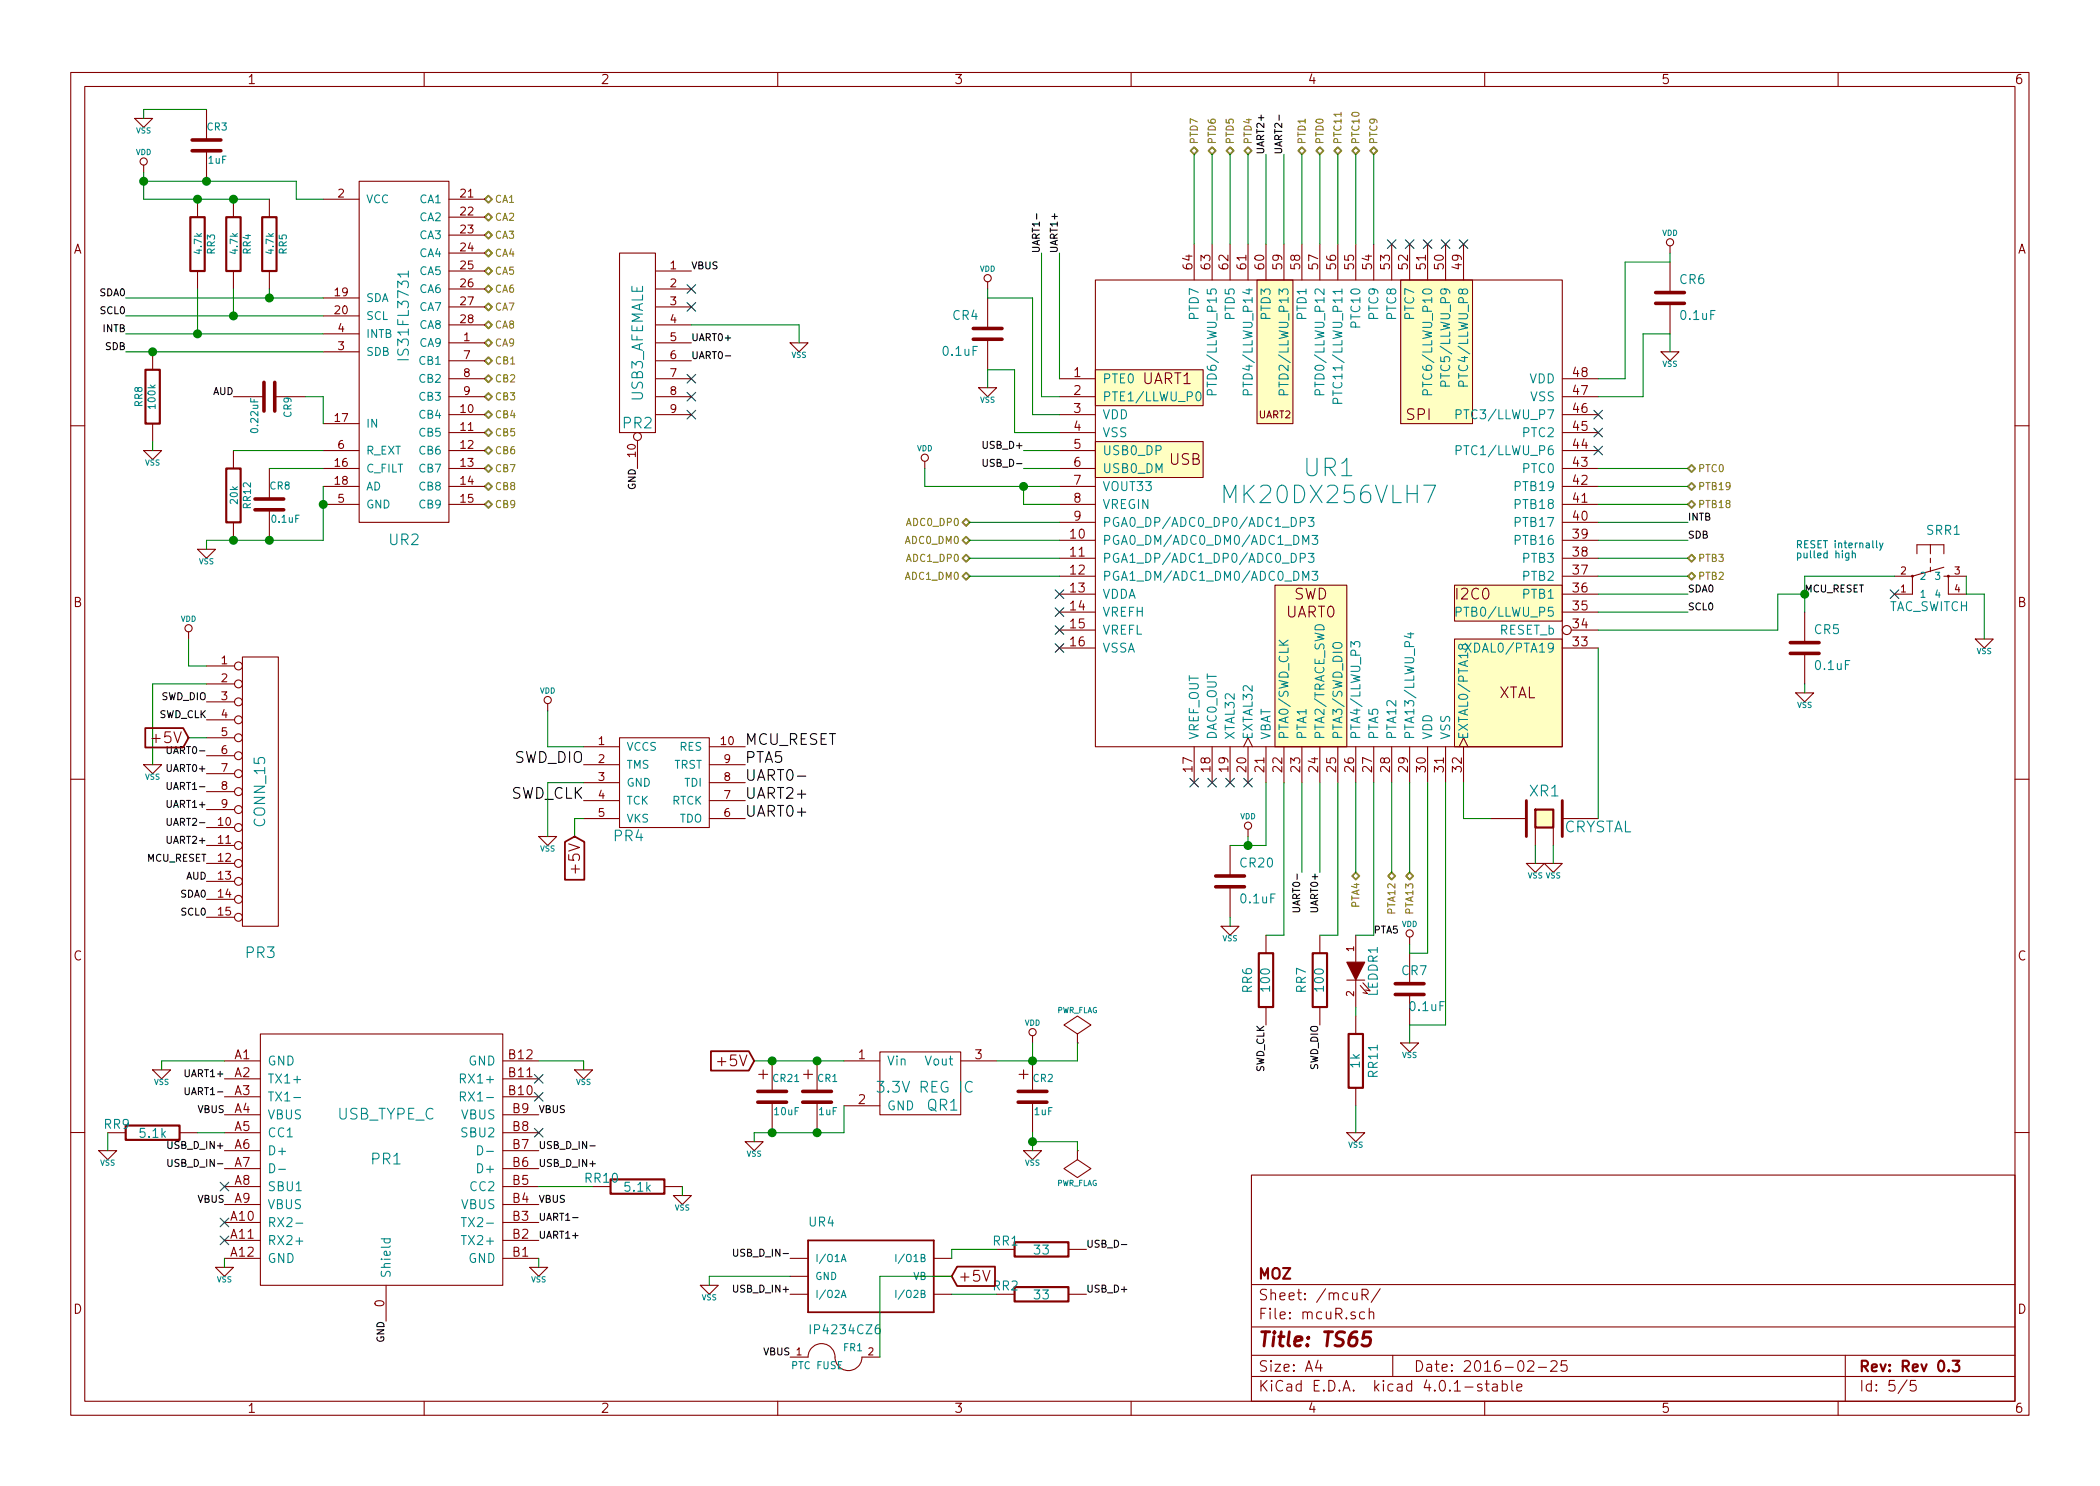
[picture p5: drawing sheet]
EESchema Schematic File Version 2
LIBS:TS65
LIBS:TS65-cache
EELAYER 25 0
EELAYER END
$Descr A4 11693 8268
encoding utf-8
Sheet 5 5
Title "TS65"
Date "2016-02-25"
Rev "Rev 0.3"
Comp "MOZ"
Comment1 ""
Comment2 ""
Comment3 ""
Comment4 ""
$EndDescr
$Comp
L C CR7
U 1 1
P 7850 5500
F 0 "CR7" H 7750 5600 50  0000 L CNN
F 1 "0.1uF" H 7650 5400 50  0000 L CNN
F 2 "prettylib:SMD_0805" V 7700 5500 50  0001 C CNN
F 3 "" H 7850 5500 60  0001 C CNN
F 4 "CAP CER 0.1UF 16V 10% X7R 0805" H 7850 5500 60  0001 C CNN "Description"
F 5 "CL21B104KOANNNC" H 7850 5500 60  0001 C CNN "Product"
F 6 "http://www.digikey.com/product-detail/en/CL21B104KOANNNC/1276-2448-1-ND/3890534" H 7850 5500 60  0001 C CNN "URL"
F 7 "Samsung" H 7850 5500 60  0001 C CNN "Vendor"
	1    7850 5500
	-1   0    0    -1  
$EndComp
$Comp
L R RR11
U 1 1
P 7550 5900
F 0 "RR11" V 7650 5900 50  0000 C CNN
F 1 "1k" V 7550 5900 50  0000 C CNN
F 2 "prettylib:SMD_0805" V 7450 5900 60  0001 C CNN
F 3 "" H 7550 5900 60  0001 C CNN
F 4 "RES SMD 1K OHM 1% 1/8W 0805" V 7550 5900 60  0001 C CNN "Description"
F 5 "RC2012F102CS" V 7550 5900 60  0001 C CNN "Product"
F 6 "http://www.digikey.com/product-detail/en/RC2012F102CS/1276-5272-1-ND/3968244" V 7550 5900 60  0001 C CNN "URL"
F 7 "Samsung" V 7550 5900 60  0001 C CNN "Vendor"
	1    7550 5900
	1    0    0    -1  
$EndComp
$Comp
L LED LEDDR1
U 1 1
P 7550 5400
F 0 "LEDDR1" H 7550 5300 50  0000 C CNN
F 1 "LED" V 7650 5550 50  0001 C CNN
F 2 "prettylib:LED_0805" H 7550 5500 60  0001 C CNN
F 3 "" H 7550 5400 60  0001 C CNN
F 4 "2V ~20mA 1206 SMD LED" H 5050 3850 60  0001 C CNN "Description"
	1    7550 5400
	0    -1   1    0   
$EndComp
$Comp
L C CR5
U 1 1
P 10050 3600
F 0 "CR5" H 10100 3700 50  0000 L CNN
F 1 "0.1uF" H 10100 3500 50  0000 L CNN
F 2 "prettylib:SMD_0805" V 9950 3600 60  0001 C CNN
F 3 "" H 10050 3600 60  0001 C CNN
F 4 "CAP CER 0.1UF 16V 10% X7R 0805" H 10050 3600 60  0001 C CNN "Description"
F 5 "CL21B104KOANNNC" H 10050 3600 60  0001 C CNN "Product"
F 6 "http://www.digikey.com/product-detail/en/CL21B104KOANNNC/1276-2448-1-ND/3890534" H 10050 3600 60  0001 C CNN "URL"
F 7 "Samsung" H 10050 3600 60  0001 C CNN "Vendor"
	1    10050 3600
	1    0    0    -1  
$EndComp
$Comp
L C CR4
U 1 1
P 5500 1850
F 0 "CR4" H 5550 1950 50  0000 L CNN
F 1 "0.1uF" H 5550 1750 50  0000 L CNN
F 2 "prettylib:SMD_0805" V 5350 1850 50  0001 C CNN
F 3 "" H 5500 1850 60  0001 C CNN
F 4 "CAP CER 0.1UF 16V 10% X7R 0805" H 5500 1850 60  0001 C CNN "Description"
F 5 "CL21B104KOANNNC" H 5500 1850 60  0001 C CNN "Product"
F 6 "http://www.digikey.com/product-detail/en/CL21B104KOANNNC/1276-2448-1-ND/3890534" H 5500 1850 60  0001 C CNN "URL"
F 7 "Samsung" H 5500 1850 60  0001 C CNN "Vendor"
	1    5500 1850
	-1   0    0    -1  
$EndComp
Text HLabel 7550 4850 3    40   3State ~ 0
PTA4
NoConn ~ 10550 3300
Text HLabel 9400 2600 2    40   3State ~ 0
PTC0
Text HLabel 5400 2900 0    40   3State ~ 0
ADC0_DP0
Text HLabel 5400 3000 0    40   3State ~ 0
ADC0_DM0
$Comp
L R RR2
U 1 1
P 5800 7200
F 0 "RR2" V 5850 7400 50  0000 C CNN
F 1 "33" V 5800 7200 50  0000 C CNN
F 2 "prettylib:SMD_0805" V 5700 7200 50  0001 C CNN
F 3 "" H 5800 7200 60  0001 C CNN
F 4 "RES SMD 33 OHM 1% 1/8W 0805" V 5800 7200 60  0001 C CNN "Description"
F 5 "RC2012F330CS" V 5800 7200 60  0001 C CNN "Product"
F 6 "http://www.digikey.com/product-detail/en/RC2012F330CS/1276-5201-1-ND/3968173" V 5800 7200 60  0001 C CNN "URL"
F 7 "Samsung" V 5800 7200 60  0001 C CNN "Vendor"
	1    5800 7200
	0    -1   -1   0   
$EndComp
$Comp
L R RR1
U 1 1
P 5800 6950
F 0 "RR1" V 5850 7150 50  0000 C CNN
F 1 "33" V 5800 6950 50  0000 C CNN
F 2 "prettylib:SMD_0805" V 5900 6950 50  0001 C CNN
F 3 "" H 5800 6950 60  0001 C CNN
F 4 "RES SMD 33 OHM 1% 1/8W 0805" V 5800 6950 60  0001 C CNN "Description"
F 5 "RC2012F330CS" V 5800 6950 60  0001 C CNN "Product"
F 6 "http://www.digikey.com/product-detail/en/RC2012F330CS/1276-5201-1-ND/3968173" V 5800 6950 60  0001 C CNN "URL"
F 7 "Samsung" V 5800 6950 60  0001 C CNN "Vendor"
	1    5800 6950
	0    -1   -1   0   
$EndComp
Text Label 6050 6950 0    39   ~ 0
USB_D-
Text Label 5700 2500 2    39   ~ 0
USB_D+
Text Label 5700 2600 2    39   ~ 0
USB_D-
Text Label 7050 5700 3    39   ~ 0
SWD_CLK
Text Label 7350 5700 3    39   ~ 0
SWD_DIO
$Comp
L MK20DX256VLH7 UR1
U 1 1
P 7400 2850
F 0 "UR1" H 7400 3100 97  0000 C CNN
F 1 "MK20DX256VLH7" H 7400 2950 97  0000 C CNN
F 2 "prettylib:LQFP64" H 7400 2850 60  0001 C CNN
F 3 "~" H 7400 2850 60  0000 C CNN
F 4 "IC MCU ARM 256KB FLASH 64LQFP" H 7400 2850 60  0001 C CNN "Description"
F 5 "MK20DX256VLH7" H 7400 2850 60  0001 C CNN "Product"
F 6 "http://www.digikey.com/product-detail/en/MK20DX256VLH7/MK20DX256VLH7-ND/3742957" H 7400 2850 60  0001 C CNN "URL"
F 7 "Freescale Semiconductor" H 7400 2850 60  0001 C CNN "Vendor"
	1    7400 2850
	1    0    0    -1  
$EndComp
NoConn ~ 6950 4350
NoConn ~ 6850 4350
NoConn ~ 6750 4350
NoConn ~ 6650 4350
$Comp
L C CR6
U 1 1
P 9300 1650
F 0 "CR6" H 9350 1750 50  0000 L CNN
F 1 "0.1uF" H 9350 1550 50  0000 L CNN
F 2 "prettylib:SMD_0805" V 9200 1650 50  0001 C CNN
F 3 "" H 9300 1650 60  0001 C CNN
F 4 "CAP CER 0.1UF 16V 10% X7R 0805" H 9300 1650 60  0001 C CNN "Description"
F 5 "CL21B104KOANNNC" H 9300 1650 60  0001 C CNN "Product"
F 6 "http://www.digikey.com/product-detail/en/CL21B104KOANNNC/1276-2448-1-ND/3890534" H 9300 1650 60  0001 C CNN "URL"
F 7 "Samsung" H 9300 1650 60  0001 C CNN "Vendor"
	1    9300 1650
	1    0    0    -1  
$EndComp
Text HLabel 7750 4850 3    40   3State ~ 0
PTA12
Text HLabel 7850 4850 3    40   3State ~ 0
PTA13
Text HLabel 5400 3100 0    40   3State ~ 0
ADC1_DP0
Text HLabel 5400 3200 0    40   3State ~ 0
ADC1_DM0
Text HLabel 9400 2700 2    40   3State ~ 0
PTB19
Text HLabel 9400 2800 2    40   3State ~ 0
PTB18
Text HLabel 7450 850  1    40   3State ~ 0
PTC11
Text HLabel 7650 850  1    40   3State ~ 0
PTC9
Text HLabel 7550 850  1    40   3State ~ 0
PTC10
Text Notes 10000 3100 0    40   ~ 0
RESET internally\npulled high
NoConn ~ 3850 2300
NoConn ~ 3850 2200
NoConn ~ 3850 1700
NoConn ~ 3850 1600
Text Label 3000 6800 0    39   ~ 0
UART1-
Text Label 3000 6900 0    39   ~ 0
UART1+
Text Label 3850 1900 0    39   ~ 0
UART0+
Text Label 3850 2000 0    39   ~ 0
UART0-
$Comp
L USB3 PR2
U 1 1
P 3550 1900
F 0 "PR2" H 3550 1450 59  0000 C CNN
F 1 "USB3_AFEMALE" V 3550 1900 59  0000 C CNN
F 2 "prettylib:USB3_AFEMALE_MOD" H 3550 1900 60  0001 C CNN
F 3 "" H 3550 1900 60  0000 C CNN
F 4 "USB 3.0 TYPE A RECETPACLE SMT" H 3550 3650 60  0001 C CNN "Description"
F 5 "USB1070" H 3470 3170 10  0001 L BNN "Product"
F 6 "http://www.newark.com/global-connector-technology/usb1070-30-b/usb-3-0-type-a-receptacle-smt/dp/65T5392" H 3550 3650 60  0001 C CNN "URL"
F 7 "Global Connector Technology" H 3550 3650 60  0001 C CNN "Vendor"
	1    3550 1900
	-1   0    0    -1  
$EndComp
$Comp
L CRYSTAL XR1
U 1 1
P 8600 4550
F 0 "XR1" H 8600 4700 60  0000 C CNN
F 1 "CRYSTAL" H 8900 4500 60  0000 C CNN
F 2 "prettylib:NX3225SA" H 8600 4550 60  0001 C CNN
F 3 "~" H 8600 4550 60  0000 C CNN
F 4 "Crystal 16.0000MHz 15ppm 8pF 50 Ohm" H 8600 4550 60  0001 C CNN "Description"
F 5 "NX3225SA-16.000MHZ-STD-CSR-1 " H 8600 4550 60  0001 C CNN "Product"
F 6 "http://www.digikey.com/product-detail/en/NX3225SA-16.000MHZ-STD-CSR-1/644-1049-1-ND/1128921" H 8600 4550 60  0001 C CNN "URL"
F 7 "NDK" H 8600 4550 60  0001 C CNN "Vendor"
	1    8600 4550
	1    0    0    -1  
$EndComp
Text Label 7250 4850 3    39   ~ 0
UART0-
Text Label 7350 4850 3    39   ~ 0
UART0+
Text Label 1150 4200 2    39   ~ 0
UART0-
Text Label 1150 4300 2    39   ~ 0
UART0+
Text Label 1150 4400 2    39   ~ 0
UART1-
Text Label 1150 4500 2    39   ~ 0
UART1+
Text Label 5900 1400 1    39   ~ 0
UART1+
Text Label 5800 1400 1    39   ~ 0
UART1-
Text Label 7150 850  1    39   ~ 0
UART2-
Text Label 7050 850  1    39   ~ 0
UART2+
Text HLabel 7350 850  1    40   3State ~ 0
PTD0
Text HLabel 7250 850  1    40   3State ~ 0
PTD1
Text HLabel 6950 850  1    40   3State ~ 0
PTD4
Text HLabel 6850 850  1    40   3State ~ 0
PTD5
Text HLabel 6750 850  1    40   3State ~ 0
PTD6
Text HLabel 6650 850  1    40   3State ~ 0
PTD7
Text Label 1150 4600 2    39   ~ 0
UART2-
Text Label 1150 4700 2    39   ~ 0
UART2+
Text HLabel 2700 1100 2    40   3State ~ 0
CA1
Text HLabel 2700 1200 2    40   3State ~ 0
CA2
Text HLabel 2700 1300 2    40   3State ~ 0
CA3
Text HLabel 2700 1400 2    40   3State ~ 0
CA4
Text HLabel 2700 1500 2    40   3State ~ 0
CA5
Text HLabel 2700 1600 2    40   3State ~ 0
CA6
Text HLabel 2700 1700 2    40   3State ~ 0
CA7
Text HLabel 2700 1800 2    40   3State ~ 0
CA8
Text HLabel 2700 1900 2    40   3State ~ 0
CA9
Text HLabel 2700 2000 2    40   3State ~ 0
CB1
Text HLabel 2700 2100 2    40   3State ~ 0
CB2
Text HLabel 2700 2200 2    40   3State ~ 0
CB3
Text HLabel 2700 2300 2    40   3State ~ 0
CB4
Text HLabel 2700 2400 2    40   3State ~ 0
CB5
Text HLabel 2700 2500 2    40   3State ~ 0
CB6
Text HLabel 2700 2600 2    40   3State ~ 0
CB7
Text HLabel 2700 2700 2    40   3State ~ 0
CB8
Text HLabel 2700 2800 2    40   3State ~ 0
CB9
$Comp
L C CR9
U 1 1
P 1500 2200
F 0 "CR9" H 1500 2300 40  0000 L CNN
F 1 "0.22uF" H 1506 2115 40  0000 L CNN
F 2 "prettylib:SMD_0805" H 1538 2050 30  0001 C CNN
F 3 "~" H 1500 2200 60  0000 C CNN
F 4 "CAP CER 0.22UF 16V 10 % X7R 0805" H 1500 2200 60  0001 C CNN "Description"
F 5 "CL21B224KOCNNNC" H 1500 2200 60  0001 C CNN "Product"
F 6 "http://www.digikey.com/product-detail/en/CL21B224KOCNNNC/1276-1284-1-ND/3889370" H 1500 2200 60  0001 C CNN "URL"
F 7 "Samsung" H 1500 2200 60  0001 C CNN "Vendor"
	1    1500 2200
	0    1    1    0   
$EndComp
$Comp
L C CR3
U 1 1
P 1150 800
F 0 "CR3" H 1150 900 40  0000 L CNN
F 1 "1uF" H 1156 715 40  0000 L CNN
F 2 "prettylib:SMD_0805" H 1188 650 30  0001 C CNN
F 3 "~" H 1150 800 60  0000 C CNN
F 4 "CAP CER 1UF 10V 10% X7R 0805" H 1150 800 60  0001 C CNN "Description"
F 5 "CL21B105KPFNNNE" H 1150 800 60  0001 C CNN "Product"
F 6 "http://www.digikey.com/product-detail/en/CL21B105KPFNNNE/1276-1275-1-ND/3889361" H 1150 800 60  0001 C CNN "URL"
F 7 "Samsung" H 1150 800 60  0001 C CNN "Vendor"
	1    1150 800 
	1    0    0    -1  
$EndComp
$Comp
L R RR5
U 1 1
P 1500 1350
F 0 "RR5" V 1580 1350 40  0000 C CNN
F 1 "4.7k" V 1507 1351 40  0000 C CNN
F 2 "prettylib:SMD_0805" V 1430 1350 30  0001 C CNN
F 3 "~" H 1500 1350 30  0000 C CNN
F 4 "RES SMD 4.7K OHM 5% 1/8W 0805" V 1500 1350 60  0001 C CNN "Description"
F 5 "RC2012F472CS" V 1500 1350 60  0001 C CNN "Product"
F 6 "http://www.digikey.com/product-detail/en/RC2012J472CS/1276-5544-1-ND/3968516" V 1500 1350 60  0001 C CNN "URL"
F 7 "Samsung" V 1500 1350 60  0001 C CNN "Vendor"
	1    1500 1350
	1    0    0    -1  
$EndComp
$Comp
L R RR4
U 1 1
P 1300 1350
F 0 "RR4" V 1380 1350 40  0000 C CNN
F 1 "4.7k" V 1307 1351 40  0000 C CNN
F 2 "prettylib:SMD_0805" V 1230 1350 30  0001 C CNN
F 3 "~" H 1300 1350 30  0000 C CNN
F 4 "RES SMD 4.7K OHM 5% 1/8W 0805" V 1300 1350 60  0001 C CNN "Description"
F 5 "RC2012F472CS" V 1300 1350 60  0001 C CNN "Product"
F 6 "http://www.digikey.com/product-detail/en/RC2012J472CS/1276-5544-1-ND/3968516" V 1300 1350 60  0001 C CNN "URL"
F 7 "Samsung" V 1300 1350 60  0001 C CNN "Vendor"
	1    1300 1350
	1    0    0    -1  
$EndComp
$Comp
L R RR3
U 1 1
P 1100 1350
F 0 "RR3" V 1180 1350 40  0000 C CNN
F 1 "4.7k" V 1107 1351 40  0000 C CNN
F 2 "prettylib:SMD_0805" V 1030 1350 30  0001 C CNN
F 3 "~" H 1100 1350 30  0000 C CNN
F 4 "RES SMD 4.7K OHM 5% 1/8W 0805" V 1100 1350 60  0001 C CNN "Description"
F 5 "RC2012J472CS" V 1100 1350 60  0001 C CNN "Product"
F 6 "http://www.digikey.com/product-detail/en/RC2012J472CS/1276-5544-1-ND/3968516" V 1100 1350 60  0001 C CNN "URL"
F 7 "Samsung" V 1100 1350 60  0001 C CNN "Vendor"
	1    1100 1350
	1    0    0    -1  
$EndComp
$Comp
L R RR8
U 1 1
P 850 2200
F 0 "RR8" V 930 2200 40  0000 C CNN
F 1 "100k" V 857 2201 40  0000 C CNN
F 2 "prettylib:SMD_0805" V 780 2200 30  0001 C CNN
F 3 "~" H 850 2200 30  0000 C CNN
F 4 "RES SMD 100K OHM 1% 1/8W 0805" V 850 2200 60  0001 C CNN "Description"
F 5 "RC2012F104CS" V 850 2200 60  0001 C CNN "Product"
F 6 "http://www.digikey.com/product-detail/en/RC2012F104CS/1276-3512-1-ND/3903615" V 850 2200 60  0001 C CNN "URL"
F 7 "Samsung" V 850 2200 60  0001 C CNN "Vendor"
	1    850  2200
	-1   0    0    1   
$EndComp
$Comp
L R RR12
U 1 1
P 1300 2750
F 0 "RR12" V 1380 2750 40  0000 C CNN
F 1 "20k" V 1307 2751 40  0000 C CNN
F 2 "prettylib:SMD_0805" V 1230 2750 30  0001 C CNN
F 3 "~" H 1300 2750 30  0000 C CNN
F 4 "RES SMD 20K OHM 1% 1/8W 0805" V 1300 2750 60  0001 C CNN "Description"
F 5 "RC2012F203CS" V 1300 2750 60  0001 C CNN "Product"
F 6 "http://www.digikey.com/product-detail/en/RC2012F203CS/1276-5352-1-ND/3968324" V 1300 2750 60  0001 C CNN "URL"
F 7 "Samsung" V 1300 2750 60  0001 C CNN "Vendor"
	1    1300 2750
	1    0    0    -1  
$EndComp
$Comp
L C CR8
U 1 1
P 1500 2800
F 0 "CR8" H 1500 2900 40  0000 L CNN
F 1 "0.1uF" H 1506 2715 40  0000 L CNN
F 2 "prettylib:SMD_0805" H 1538 2650 30  0001 C CNN
F 3 "~" H 1500 2800 60  0000 C CNN
F 4 "CAP CER 0.1UF 16V 10% X7R 0805" H 1500 2800 60  0001 C CNN "Description"
F 5 "CL21B104KOANNNC" H 1500 2800 60  0001 C CNN "Product"
F 6 "http://www.digikey.com/product-detail/en/CL21B104KOANNNC/1276-2448-1-ND/3890534" H 1500 2800 60  0001 C CNN "URL"
F 7 "Samsung" H 1500 2800 60  0001 C CNN "Vendor"
	1    1500 2800
	1    0    0    -1  
$EndComp
Text Label 9400 3400 0    39   ~ 0
SCL0
Text Label 9400 3300 0    39   ~ 0
SDA0
Text Label 700  1650 2    39   ~ 0
SDA0
Text Label 700  1750 2    39   ~ 0
SCL0
Text Label 9400 3000 0    39   ~ 0
SDB
Text Label 9400 2900 0    39   ~ 0
INTB
Text Label 700  1850 2    39   ~ 0
INTB
Text Label 700  1950 2    39   ~ 0
SDB
$Comp
L IS31FL3731C UR2
U 1 1
P 2250 1750
F 0 "UR2" H 2250 500 59  0000 C CNN
F 1 "IS31FL3731" V 2250 1750 59  0000 C CNN
F 2 "prettylib:SSOP-28" H 2250 1750 60  0001 C CNN
F 3 "~" H 2250 1750 60  0000 C CNN
F 4 "144 Dot LED Driver Audio Mod IC SSOP-28" H 2020 1020 10  0001 L BNN "Description"
F 5 "IS31FL3731" H 2250 1750 60  0001 C CNN "Product"
F 6 "http://www.digikey.com/product-detail/en/IS31FL3731-SALS2/706-1412-5-ND/5319759" H 2250 1750 60  0001 C CNN "URL"
F 7 "ISSI" H 2250 1750 60  0001 C CNN "Vendor"
	1    2250 1750
	1    0    0    -1  
$EndComp
Text Label 1150 5000 2    39   ~ 0
SDA0
Text Label 1150 5100 2    39   ~ 0
SCL0
NoConn ~ 3850 2100
$Comp
L TC1264 QR1
U 1 1
P 5150 6050
F 0 "QR1" H 5250 5950 60  0000 C CNN
F 1 "3.3V REG IC" H 5150 6050 60  0000 C CNN
F 2 "prettylib:SOT-223" H 5150 6050 60  0001 C CNN
F 3 "" H 5150 6050 60  0000 C CNN
F 4 "IC REG LDO 3.3V 1A SOT223-3" H 4900 6000 60  0001 C CNN "Description"
F 5 "MCP1826S-3302E/DB" H 4900 6000 60  0001 C CNN "Product"
F 6 "http://www.digikey.com/product-detail/en/MCP1826S-3302E%2FDB/MCP1826S-3302E%2FDB-ND/1635997" H 4900 6000 60  0001 C CNN "URL"
F 7 "Microchip Technology" H 4900 6000 60  0001 C CNN "Vendor"
	1    5150 6050
	1    0    0    -1  
$EndComp
$Comp
L CT CR2
U 1 1
P 5750 6100
F 0 "CR2" H 5750 6200 40  0000 L CNN
F 1 "1uF" H 5756 6015 40  0000 L CNN
F 2 "prettylib:SMD_0805" H 5788 5950 30  0001 C CNN
F 3 "" H 5750 6100 60  0000 C CNN
F 4 "CAP CER 1UF 10V 10% X7R 0805" H 5500 6050 60  0001 C CNN "Description"
F 5 "CL21B105KPFNNNE" H 5500 6050 60  0001 C CNN "Product"
F 6 "http://www.digikey.com/product-detail/en/CL21B105KPFNNNE/1276-1275-1-ND/3889361" H 5500 6050 60  0001 C CNN "URL"
F 7 "Samsung" H 5500 6050 60  0001 C CNN "Vendor"
	1    5750 6100
	1    0    0    -1  
$EndComp
Text Label 7650 5200 0    39   ~ 0
PTA5
Text Label 10050 3300 0    39   ~ 0
MCU_RESET
$Comp
L CONN_15 PR3
U 1 1
P 1450 4400
F 0 "PR3" H 1450 3500 59  0000 C CNN
F 1 "CONN_15" V 1450 4400 59  0000 C CNN
F 2 "prettylib:HEADER_1x15" H 1450 4750 60  0001 C CNN
F 3 "" H 1450 4750 60  0000 C CNN
F 4 "External debug headers" H 1450 4400 60  0001 C CNN "Description"
	1    1450 4400
	1    0    0    -1  
$EndComp
Text Label 1150 4000 2    39   ~ 0
SWD_CLK
Text Label 1150 3900 2    39   ~ 0
SWD_DIO
Text Label 1150 4800 2    39   ~ 0
MCU_RESET
Text Label 1300 2200 2    39   ~ 0
AUD
Text Label 1150 4900 2    39   ~ 0
AUD
$Comp
L CT CR1
U 1 1
P 4550 6100
F 0 "CR1" H 4550 6200 40  0000 L CNN
F 1 "1uF" H 4556 6015 40  0000 L CNN
F 2 "prettylib:SMD_0805" H 4588 5950 30  0001 C CNN
F 3 "" H 4550 6100 60  0000 C CNN
F 4 "CAP CER 1UF 10V 10% X7R 0805" H 4250 6000 60  0001 C CNN "Description"
F 5 "CL21B105KPFNNNE" H 4250 6000 60  0001 C CNN "Product"
F 6 "http://www.digikey.com/product-detail/en/CL21B105KPFNNNE/1276-1275-1-ND/3889361" H 4250 6000 60  0001 C CNN "URL"
F 7 "Samsung" H 4250 6000 60  0001 C CNN "Vendor"
	1    4550 6100
	1    0    0    -1  
$EndComp
$Comp
L R RR7
U 1 1
P 7350 5450
F 0 "RR7" V 7250 5450 50  0000 C CNN
F 1 "100" V 7350 5450 50  0000 C CNN
F 2 "prettylib:SMD_0805" V 7250 5450 60  0001 C CNN
F 3 "" H 7350 5450 60  0001 C CNN
F 4 "RES SMD 100 OHM 1% 1/8W 0805" V 7350 5450 60  0001 C CNN "Description"
F 5 "RC2012F101CS" V 7350 5450 60  0001 C CNN "Product"
F 6 "http://www.digikey.com/product-detail/en/RC2012F101CS/1276-5224-1-ND/3968196" V 7350 5450 60  0001 C CNN "URL"
F 7 "Samsung" V 7350 5450 60  0001 C CNN "Vendor"
	1    7350 5450
	1    0    0    -1  
$EndComp
$Comp
L R RR6
U 1 1
P 7050 5450
F 0 "RR6" V 6950 5450 50  0000 C CNN
F 1 "100" V 7050 5450 50  0000 C CNN
F 2 "prettylib:SMD_0805" V 6950 5450 60  0001 C CNN
F 3 "" H 7050 5450 60  0001 C CNN
F 4 "RES SMD 100 OHM 1% 1/8W 0805" V 7050 5450 60  0001 C CNN "Description"
F 5 "RC2012F101CS" V 7050 5450 60  0001 C CNN "Product"
F 6 "http://www.digikey.com/product-detail/en/RC2012F101CS/1276-5224-1-ND/3968196" V 7050 5450 60  0001 C CNN "URL"
F 7 "Samsung" V 7050 5450 60  0001 C CNN "Vendor"
	1    7050 5450
	1    0    0    -1  
$EndComp
NoConn ~ 5900 3300
NoConn ~ 5900 3400
NoConn ~ 5900 3500
NoConn ~ 5900 3600
$Comp
L TAC_SWITCH SRR1
U 1 1
P 10750 3200
F 0 "SRR1" H 10725 3425 50  0000 L BNN
F 1 "TAC_SWITCH" H 10525 3000 50  0000 L BNN
F 2 "prettylib:TACT_5.2x5.2" H 10750 3350 50  0001 C CNN
F 3 "" H 10750 3200 60  0000 C CNN
F 4 "Tactile Switches 50 mAmps at 12 Volts" H 10750 3200 60  0001 C CNN "Description"
F 5 "SKQGAKE010" H 10750 3200 60  0001 C CNN "Product"
F 6 "http://www.mouser.in/ProductDetail/ALPS/SKQGAKE010/?qs=6EGMNY9ZYDT%2FL8q647gzYA%3D%3D" H 10750 3200 60  0001 C CNN "URL"
F 7 "Alps" H 10750 3200 60  0001 C CNN "Vendor"
	1    10750 3200
	1    0    0    -1  
$EndComp
NoConn ~ 8900 2300
NoConn ~ 8900 2400
NoConn ~ 8900 2500
NoConn ~ 8150 1350
NoConn ~ 7850 1350
NoConn ~ 7750 1350
Text HLabel 9400 3100 2    40   3State ~ 0
PTB3
Text HLabel 9400 3200 2    40   3State ~ 0
PTB2
NoConn ~ 8050 1350
NoConn ~ 7950 1350
$Comp
L USB_TYPE_C PR1
U 1 1
P 2150 6450
F 0 "PR1" H 2150 6450 60  0000 C CNN
F 1 "USB_TYPE_C" H 2150 6700 60  0000 C CNN
F 2 "prettylib:USB_TYPE_C_HYBRID" H 2150 6450 60  0001 C CNN
F 3 "" H 2150 6450 60  0000 C CNN
F 4 "USB TYPE C RECETPACLE SMT TH HYBRID" H 2150 6550 60  0001 C CNN "Description"
F 5 "12401548E4#2A" H 2150 6550 60  0001 C CNN "Product"
F 6 "http://www.digikey.com/product-detail/en/12401548E4%232A/12401548E4%232ACT-ND/5318160" H 2150 6550 60  0001 C CNN "URL"
F 7 "Amphenol" H 2150 6550 60  0001 C CNN "Vendor"
	1    2150 6450
	1    0    0    -1  
$EndComp
NoConn ~ 1250 6600
NoConn ~ 1250 6800
NoConn ~ 1250 6900
NoConn ~ 3000 6300
NoConn ~ 3000 6000
NoConn ~ 3000 6100
$Comp
L R RR10
U 1 1
P 3550 6600
F 0 "RR10" V 3600 6800 50  0000 C CNN
F 1 "5.1k" V 3550 6600 50  0000 C CNN
F 2 "prettylib:SMD_0805" V 3450 6600 50  0001 C CNN
F 3 "" H 3550 6600 60  0001 C CNN
F 4 "RES SMD 5.1K OHM 1% 1/8W 0805" V 3550 6600 60  0001 C CNN "Description"
F 5 "RC2012F512CS" V 3550 6600 60  0001 C CNN "Product"
F 6 "http://www.digikey.com/product-detail/en/RC2012F512CS/1276-5311-1-ND/3968283" V 3550 6600 60  0001 C CNN "URL"
F 7 "Samsung" V 3550 6600 60  0001 C CNN "Vendor"
	1    3550 6600
	0    -1   -1   0   
$EndComp
$Comp
L R RR9
U 1 1
P 850 6300
F 0 "RR9" V 900 6500 50  0000 C CNN
F 1 "5.1k" V 850 6300 50  0000 C CNN
F 2 "prettylib:SMD_0805" V 750 6300 50  0001 C CNN
F 3 "" H 850 6300 60  0001 C CNN
F 4 "RES SMD 5.1K OHM 1% 1/8W 0805" V 850 6300 60  0001 C CNN "Description"
F 5 "RC2012F512CS" V 850 6300 60  0001 C CNN "Product"
F 6 "http://www.digikey.com/product-detail/en/RC2012F512CS/1276-5311-1-ND/3968283" V 850 6300 60  0001 C CNN "URL"
F 7 "Samsung" V 850 6300 60  0001 C CNN "Vendor"
	1    850  6300
	0    -1   -1   0   
$EndComp
$Comp
L FLASH_HDR PR4
U 1 1
P 3700 4350
F 0 "PR4" H 3500 4050 59  0000 C CNN
F 1 "FLASH_HDR" V 3700 4350 59  0001 C CNN
F 2 "prettylib:JLINK_NEEDLE" H 3700 4350 60  0001 C CNN
F 3 "" H 3700 4350 60  0000 C CNN
F 4 "J-Link connector" H 3470 4120 10  0001 L BNN "Description"
	1    3700 4350
	1    0    0    -1  
$EndComp
$Comp
L VDD #PWR040
U 1 1
P 3050 3950
F 0 "#PWR040" H 3050 4050 30  0001 C CNN
F 1 "VDD" H 3050 4060 30  0000 C CNN
F 2 "" H 3050 3950 60  0000 C CNN
F 3 "" H 3050 3950 60  0000 C CNN
	1    3050 3950
	1    0    0    -1  
$EndComp
$Comp
L VSS #PWR041
U 1 1
P 3050 4650
F 0 "#PWR041" H 3050 4650 30  0001 C CNN
F 1 "VSS" H 3050 4580 30  0000 C CNN
F 2 "" H 3050 4650 60  0000 C CNN
F 3 "" H 3050 4650 60  0000 C CNN
	1    3050 4650
	1    0    0    -1  
$EndComp
Text Label 3250 4250 2    60   ~ 0
SWD_DIO
Text Label 3250 4450 2    60   ~ 0
SWD_CLK
Text Label 4150 4150 0    60   ~ 0
MCU_RESET
Text Label 4150 4250 0    60   ~ 0
PTA5
Text Label 4150 4350 0    60   ~ 0
UART0-
Text Label 4150 4450 0    60   ~ 0
UART2+
Text Label 4150 4550 0    60   ~ 0
UART0+
$Comp
L C CR20
U 1 1
P 6850 4900
F 0 "CR20" H 6900 5000 50  0000 L CNN
F 1 "0.1uF" H 6900 4800 50  0000 L CNN
F 2 "prettylib:SMD_0805" V 6750 4900 60  0001 C CNN
F 3 "" H 6850 4900 60  0001 C CNN
F 4 "CAP CER 0.1UF 16V 10% X7R 0805" H 6850 4900 60  0001 C CNN "Description"
F 5 "CL21B104KOANNNC" H 6850 4900 60  0001 C CNN "Product"
F 6 "http://www.digikey.com/product-detail/en/CL21B104KOANNNC/1276-2448-1-ND/3890534" H 6850 4900 60  0001 C CNN "URL"
F 7 "Samsung" H 6850 4900 60  0001 C CNN "Vendor"
	1    6850 4900
	1    0    0    -1  
$EndComp
$Comp
L IP4234CZ6 UR4
U 1 1
P 4800 7100
F 0 "UR4" H 4500 7400 50  0000 L CNN
F 1 "IP4234CZ6" H 4500 6800 50  0000 L CNN
F 2 "prettylib:SOT457" H 4800 7100 50  0001 L CNN
F 3 "" H 4800 7100 60  0000 C CNN
F 4 "TVS DIODE 5.5VWM 6TSOP" H 4800 7100 60  0001 C CNN "Description"
F 5 "IP4234CZ6" H 4800 7100 60  0001 C CNN "Product"
F 6 "http://www.digikey.com/product-detail/en/IP4234CZ6,125/568-5869-1-ND/2531156" H 4800 7100 60  0001 C CNN "URL"
F 7 "NXP" H 4800 7100 60  0001 C CNN "Vendor"
	1    4800 7100
	1    0    0    -1  
$EndComp
$Comp
L FUSE FR1
U 1 1
P 4650 7550
F 0 "FR1" H 4750 7600 40  0000 C CNN
F 1 "PTC FUSE" H 4550 7500 40  0000 C CNN
F 2 "prettylib:Fuse_SMD1206_HandSoldering" H 4650 7550 60  0001 C CNN
F 3 "" H 4650 7550 60  0000 C CNN
F 4 "PTC RESTTBLE 0.50A 8V CHIP 1206" H 4650 7550 60  0001 C CNN "Description"
F 5 "0ZCJ0050FF2G" H 4650 7550 60  0001 C CNN "Product"
F 6 "http://www.digikey.com/product-detail/en/0ZCJ0050FF2G/507-1802-1-ND/4156236" H 4650 7550 60  0001 C CNN "URL"
F 7 "Bel Fuse Inc" H 4650 7550 60  0001 C CNN "Vendor"
	1    4650 7550
	1    0    0    -1  
$EndComp
Text Label 3000 6700 0    39   ~ 0
VBUS
Text Label 1250 6700 2    39   ~ 0
VBUS
Text Label 3000 6200 0    39   ~ 0
VBUS
Text Label 1250 6200 2    39   ~ 0
VBUS
Text Label 1250 6100 2    39   ~ 0
UART1-
Text Label 1250 6000 2    39   ~ 0
UART1+
Text Label 4400 7000 2    39   ~ 0
USB_D_IN-
Text Label 4400 7200 2    39   ~ 0
USB_D_IN+
Text Label 4400 7550 2    39   ~ 0
VBUS
$Comp
L CT CR21
U 1 1
P 4300 6100
F 0 "CR21" H 4300 6200 40  0000 L CNN
F 1 "10uF" H 4306 6015 40  0000 L CNN
F 2 "prettylib:SMD_0805" H 4338 5950 30  0001 C CNN
F 3 "" H 4300 6100 60  0000 C CNN
F 4 "CAP CER 10UF 10V X6S 0805" H 4300 6100 60  0001 C CNN "Description"
F 5 "CL21X106KPYNNNE" H 4300 6100 60  0001 C CNN "Product"
F 6 "http://www.digikey.com/product-detail/en/CL21X106KPYNNNE/1276-3025-1-ND/3891111" H 4300 6100 60  0001 C CNN "URL"
F 7 "Samsung" H 4300 6100 60  0001 C CNN "Vendor"
	1    4300 6100
	1    0    0    -1  
$EndComp
Text Label 6050 7200 0    39   ~ 0
USB_D+
Text Label 3000 6400 0    39   ~ 0
USB_D_IN-
Text Label 3000 6500 0    39   ~ 0
USB_D_IN+
Text Label 1250 6500 2    39   ~ 0
USB_D_IN-
Text Label 1250 6400 2    39   ~ 0
USB_D_IN+
Text Label 2150 7350 3    39   ~ 0
GND
$Comp
L VDD #PWR043
U 1 1
P 5750 5800
F 0 "#PWR043" H 5750 5900 30  0001 C CNN
F 1 "VDD" H 5750 5910 30  0000 C CNN
F 2 "" H 5750 5800 60  0000 C CNN
F 3 "" H 5750 5800 60  0000 C CNN
	1    5750 5800
	1    0    0    -1  
$EndComp
$Comp
L VSS #PWR044
U 1 1
P 5750 6400
F 0 "#PWR044" H 5750 6400 30  0001 C CNN
F 1 "VSS" H 5750 6330 30  0000 C CNN
F 2 "" H 5750 6400 60  0000 C CNN
F 3 "" H 5750 6400 60  0000 C CNN
	1    5750 6400
	1    0    0    -1  
$EndComp
$Comp
L VSS #PWR045
U 1 1
P 4200 6350
F 0 "#PWR045" H 4200 6350 30  0001 C CNN
F 1 "VSS" H 4200 6280 30  0000 C CNN
F 2 "" H 4200 6350 60  0000 C CNN
F 3 "" H 4200 6350 60  0000 C CNN
	1    4200 6350
	1    0    0    -1  
$EndComp
$Comp
L VSS #PWR046
U 1 1
P 3950 7150
F 0 "#PWR046" H 3950 7150 30  0001 C CNN
F 1 "VSS" H 3950 7080 30  0000 C CNN
F 2 "" H 3950 7150 60  0000 C CNN
F 3 "" H 3950 7150 60  0000 C CNN
	1    3950 7150
	1    0    0    -1  
$EndComp
$Comp
L VSS #PWR047
U 1 1
P 3250 5950
F 0 "#PWR047" H 3250 5950 30  0001 C CNN
F 1 "VSS" H 3250 5880 30  0000 C CNN
F 2 "" H 3250 5950 60  0000 C CNN
F 3 "" H 3250 5950 60  0000 C CNN
	1    3250 5950
	1    0    0    -1  
$EndComp
$Comp
L VSS #PWR048
U 1 1
P 900 5950
F 0 "#PWR048" H 900 5950 30  0001 C CNN
F 1 "VSS" H 900 5880 30  0000 C CNN
F 2 "" H 900 5950 60  0000 C CNN
F 3 "" H 900 5950 60  0000 C CNN
	1    900  5950
	1    0    0    -1  
$EndComp
$Comp
L VSS #PWR049
U 1 1
P 1250 7050
F 0 "#PWR049" H 1250 7050 30  0001 C CNN
F 1 "VSS" H 1250 6980 30  0000 C CNN
F 2 "" H 1250 7050 60  0000 C CNN
F 3 "" H 1250 7050 60  0000 C CNN
	1    1250 7050
	1    0    0    -1  
$EndComp
$Comp
L VSS #PWR050
U 1 1
P 3000 7050
F 0 "#PWR050" H 3000 7050 30  0001 C CNN
F 1 "VSS" H 3000 6980 30  0000 C CNN
F 2 "" H 3000 7050 60  0000 C CNN
F 3 "" H 3000 7050 60  0000 C CNN
	1    3000 7050
	1    0    0    -1  
$EndComp
$Comp
L VSS #PWR051
U 1 1
P 600 6400
F 0 "#PWR051" H 600 6400 30  0001 C CNN
F 1 "VSS" H 600 6330 30  0000 C CNN
F 2 "" H 600 6400 60  0000 C CNN
F 3 "" H 600 6400 60  0000 C CNN
	1    600  6400
	1    0    0    -1  
$EndComp
$Comp
L VSS #PWR052
U 1 1
P 5500 2150
F 0 "#PWR052" H 5500 2150 30  0001 C CNN
F 1 "VSS" H 5500 2080 30  0000 C CNN
F 2 "" H 5500 2150 60  0000 C CNN
F 3 "" H 5500 2150 60  0000 C CNN
	1    5500 2150
	1    0    0    -1  
$EndComp
$Comp
L VDD #PWR053
U 1 1
P 5500 1600
F 0 "#PWR053" H 5500 1700 30  0001 C CNN
F 1 "VDD" H 5500 1710 30  0000 C CNN
F 2 "" H 5500 1600 60  0000 C CNN
F 3 "" H 5500 1600 60  0000 C CNN
	1    5500 1600
	1    0    0    -1  
$EndComp
$Comp
L VSS #PWR054
U 1 1
P 9300 1950
F 0 "#PWR054" H 9300 1950 30  0001 C CNN
F 1 "VSS" H 9300 1880 30  0000 C CNN
F 2 "" H 9300 1950 60  0000 C CNN
F 3 "" H 9300 1950 60  0000 C CNN
	1    9300 1950
	1    0    0    -1  
$EndComp
$Comp
L VDD #PWR055
U 1 1
P 9300 1400
F 0 "#PWR055" H 9300 1500 30  0001 C CNN
F 1 "VDD" H 9300 1510 30  0000 C CNN
F 2 "" H 9300 1400 60  0000 C CNN
F 3 "" H 9300 1400 60  0000 C CNN
	1    9300 1400
	1    0    0    -1  
$EndComp
$Comp
L VSS #PWR056
U 1 1
P 10050 3850
F 0 "#PWR056" H 10050 3850 30  0001 C CNN
F 1 "VSS" H 10050 3780 30  0000 C CNN
F 2 "" H 10050 3850 60  0000 C CNN
F 3 "" H 10050 3850 60  0000 C CNN
	1    10050 3850
	1    0    0    -1  
$EndComp
$Comp
L VSS #PWR057
U 1 1
P 11050 3550
F 0 "#PWR057" H 11050 3550 30  0001 C CNN
F 1 "VSS" H 11050 3480 30  0000 C CNN
F 2 "" H 11050 3550 60  0000 C CNN
F 3 "" H 11050 3550 60  0000 C CNN
	1    11050 3550
	1    0    0    -1  
$EndComp
$Comp
L VSS #PWR058
U 1 1
P 7550 6300
F 0 "#PWR058" H 7550 6300 30  0001 C CNN
F 1 "VSS" H 7550 6230 30  0000 C CNN
F 2 "" H 7550 6300 60  0000 C CNN
F 3 "" H 7550 6300 60  0000 C CNN
	1    7550 6300
	1    0    0    -1  
$EndComp
$Comp
L VSS #PWR059
U 1 1
P 6850 5150
F 0 "#PWR059" H 6850 5150 30  0001 C CNN
F 1 "VSS" H 6850 5080 30  0000 C CNN
F 2 "" H 6850 5150 60  0000 C CNN
F 3 "" H 6850 5150 60  0000 C CNN
	1    6850 5150
	1    0    0    -1  
$EndComp
$Comp
L VSS #PWR060
U 1 1
P 7850 5800
F 0 "#PWR060" H 7850 5800 30  0001 C CNN
F 1 "VSS" H 7850 5730 30  0000 C CNN
F 2 "" H 7850 5800 60  0000 C CNN
F 3 "" H 7850 5800 60  0000 C CNN
	1    7850 5800
	1    0    0    -1  
$EndComp
$Comp
L VSS #PWR061
U 1 1
P 8550 4800
F 0 "#PWR061" H 8550 4800 30  0001 C CNN
F 1 "VSS" H 8550 4730 30  0000 C CNN
F 2 "" H 8550 4800 60  0000 C CNN
F 3 "" H 8550 4800 60  0000 C CNN
	1    8550 4800
	1    0    0    -1  
$EndComp
$Comp
L VSS #PWR062
U 1 1
P 8650 4800
F 0 "#PWR062" H 8650 4800 30  0001 C CNN
F 1 "VSS" H 8650 4730 30  0000 C CNN
F 2 "" H 8650 4800 60  0000 C CNN
F 3 "" H 8650 4800 60  0000 C CNN
	1    8650 4800
	1    0    0    -1  
$EndComp
$Comp
L VDD #PWR063
U 1 1
P 5150 2600
F 0 "#PWR063" H 5150 2700 30  0001 C CNN
F 1 "VDD" H 5150 2710 30  0000 C CNN
F 2 "" H 5150 2600 60  0000 C CNN
F 3 "" H 5150 2600 60  0000 C CNN
	1    5150 2600
	1    0    0    -1  
$EndComp
$Comp
L VSS #PWR064
U 1 1
P 4450 1900
F 0 "#PWR064" H 4450 1900 30  0001 C CNN
F 1 "VSS" H 4450 1830 30  0000 C CNN
F 2 "" H 4450 1900 60  0000 C CNN
F 3 "" H 4450 1900 60  0000 C CNN
	1    4450 1900
	1    0    0    -1  
$EndComp
Text Label 3850 1500 0    39   ~ 0
VBUS
Text Label 3550 2600 3    39   ~ 0
GND
$Comp
L VSS #PWR065
U 1 1
P 1150 3050
F 0 "#PWR065" H 1150 3050 30  0001 C CNN
F 1 "VSS" H 1150 2980 30  0000 C CNN
F 2 "" H 1150 3050 60  0000 C CNN
F 3 "" H 1150 3050 60  0000 C CNN
	1    1150 3050
	1    0    0    -1  
$EndComp
$Comp
L VSS #PWR066
U 1 1
P 850 2500
F 0 "#PWR066" H 850 2500 30  0001 C CNN
F 1 "VSS" H 850 2430 30  0000 C CNN
F 2 "" H 850 2500 60  0000 C CNN
F 3 "" H 850 2500 60  0000 C CNN
	1    850  2500
	1    0    0    -1  
$EndComp
$Comp
L VSS #PWR067
U 1 1
P 800 650
F 0 "#PWR067" H 800 650 30  0001 C CNN
F 1 "VSS" H 800 580 30  0000 C CNN
F 2 "" H 800 650 60  0000 C CNN
F 3 "" H 800 650 60  0000 C CNN
	1    800  650 
	1    0    0    -1  
$EndComp
$Comp
L VDD #PWR068
U 1 1
P 800 950
F 0 "#PWR068" H 800 1050 30  0001 C CNN
F 1 "VDD" H 800 1060 30  0000 C CNN
F 2 "" H 800 950 60  0000 C CNN
F 3 "" H 800 950 60  0000 C CNN
	1    800  950 
	1    0    0    -1  
$EndComp
$Comp
L VSS #PWR069
U 1 1
P 850 4250
F 0 "#PWR069" H 850 4250 30  0001 C CNN
F 1 "VSS" H 850 4180 30  0000 C CNN
F 2 "" H 850 4250 60  0000 C CNN
F 3 "" H 850 4250 60  0000 C CNN
	1    850  4250
	1    0    0    -1  
$EndComp
$Comp
L VDD #PWR070
U 1 1
P 1050 3550
F 0 "#PWR070" H 1050 3650 30  0001 C CNN
F 1 "VDD" H 1050 3660 30  0000 C CNN
F 2 "" H 1050 3550 60  0000 C CNN
F 3 "" H 1050 3550 60  0000 C CNN
	1    1050 3550
	1    0    0    -1  
$EndComp
$Comp
L VSS #PWR072
U 1 1
P 3800 6650
F 0 "#PWR072" H 3800 6650 30  0001 C CNN
F 1 "VSS" H 3800 6580 30  0000 C CNN
F 2 "" H 3800 6650 60  0000 C CNN
F 3 "" H 3800 6650 60  0000 C CNN
	1    3800 6650
	1    0    0    -1  
$EndComp
$Comp
L VDD #PWR073
U 1 1
P 7850 5250
F 0 "#PWR073" H 7850 5350 30  0001 C CNN
F 1 "VDD" H 7850 5360 30  0000 C CNN
F 2 "" H 7850 5250 60  0000 C CNN
F 3 "" H 7850 5250 60  0000 C CNN
	1    7850 5250
	1    0    0    -1  
$EndComp
$Comp
L VDD #PWR074
U 1 1
P 6950 4650
F 0 "#PWR074" H 6950 4750 30  0001 C CNN
F 1 "VDD" H 6950 4760 30  0000 C CNN
F 2 "" H 6950 4650 60  0000 C CNN
F 3 "" H 6950 4650 60  0000 C CNN
	1    6950 4650
	1    0    0    -1  
$EndComp
$Comp
L PWR_FLAG #FLG075
U 1 1
P 6000 6400
F 0 "#FLG075" H 6000 6495 30  0001 C CNN
F 1 "PWR_FLAG" H 6000 6580 30  0000 C CNN
F 2 "" H 6000 6400 60  0000 C CNN
F 3 "" H 6000 6400 60  0000 C CNN
	1    6000 6400
	-1   0    0    1   
$EndComp
$Comp
L PWR_FLAG #FLG076
U 1 1
P 6000 5800
F 0 "#FLG076" H 6000 5895 30  0001 C CNN
F 1 "PWR_FLAG" H 6000 5980 30  0000 C CNN
F 2 "" H 6000 5800 60  0000 C CNN
F 3 "" H 6000 5800 60  0000 C CNN
	1    6000 5800
	1    0    0    -1  
$EndComp
Wire Wire Line
	6000 5900 6000 5800
Connection ~ 5750 6350
Wire Wire Line
	6000 6350 6000 6400
Wire Wire Line
	5750 6350 6000 6350
Wire Wire Line
	5300 7200 5550 7200
Wire Wire Line
	5300 6950 5300 7000
Wire Wire Line
	5550 6950 5300 6950
Connection ~ 4300 5900
Connection ~ 4300 6300
Wire Wire Line
	4200 6350 4200 6300
Wire Wire Line
	4200 6300 4700 6300
Wire Wire Line
	4200 5900 4700 5900
Wire Wire Line
	3950 7100 3950 7150
Wire Wire Line
	4400 7100 3950 7100
Wire Wire Line
	4900 7550 4900 7100
Wire Wire Line
	900  5950 900  5900
Wire Wire Line
	3250 5900 3250 5950
Wire Wire Line
	3000 5900 3250 5900
Wire Wire Line
	900  5900 1250 5900
Wire Wire Line
	1250 7000 1250 7050
Wire Wire Line
	3000 7000 3000 7050
Wire Wire Line
	3000 6600 3300 6600
Wire Wire Line
	5550 5900 6000 5900
Wire Wire Line
	850  3800 850  4250
Wire Wire Line
	1150 3800 850  3800
Connection ~ 6950 4700
Wire Wire Line
	6850 5100 6850 5150
Wire Wire Line
	3200 4550 3200 4650
Wire Wire Line
	3250 4550 3200 4550
Wire Wire Line
	3050 4350 3050 4650
Wire Wire Line
	3250 4350 3050 4350
Wire Wire Line
	3050 4150 3050 3950
Wire Wire Line
	3250 4150 3050 4150
Wire Wire Line
	4450 1800 3850 1800
Wire Wire Line
	4450 1900 4450 1800
Wire Wire Line
	4700 6300 4700 6150
Wire Wire Line
	600  6400 600  6300
Wire Wire Line
	1250 6300 1100 6300
Wire Wire Line
	3800 6650 3800 6600
Wire Wire Line
	8900 3200 9400 3200
Wire Wire Line
	8900 3100 9400 3100
Connection ~ 5700 2700
Wire Wire Line
	5700 2800 5700 2700
Wire Wire Line
	5900 2800 5700 2800
Wire Wire Line
	5150 2700 5900 2700
Wire Wire Line
	5150 2600 5150 2700
Wire Wire Line
	1150 600  800  600 
Wire Wire Line
	1800 2200 1700 2200
Wire Wire Line
	1800 2350 1800 2200
Wire Wire Line
	7150 5200 7050 5200
Wire Wire Line
	7150 4350 7150 5200
Wire Wire Line
	7450 5200 7350 5200
Wire Wire Line
	7650 5200 7550 5200
Wire Wire Line
	6950 4700 6950 4650
Wire Wire Line
	6850 4700 7050 4700
Wire Wire Line
	7050 4700 7050 4350
Wire Wire Line
	5750 5900 5750 5800
Connection ~ 4550 5900
Wire Wire Line
	1150 4100 1050 4100
Wire Wire Line
	1050 3700 1050 3550
Wire Wire Line
	1150 3700 1050 3700
Connection ~ 5750 5900
Wire Wire Line
	5750 6400 5750 6300
Connection ~ 4550 6300
Wire Wire Line
	9900 3300 10050 3300
Wire Wire Line
	9900 3500 9900 3300
Wire Wire Line
	8900 3500 9900 3500
Connection ~ 1800 2800
Connection ~ 1500 3000
Wire Wire Line
	1800 3000 1800 2700
Connection ~ 1300 1100
Connection ~ 1100 1100
Connection ~ 850  1950
Wire Wire Line
	1800 2500 1300 2500
Connection ~ 800  1000
Wire Wire Line
	1800 1650 700  1650
Wire Wire Line
	1800 1750 700  1750
Wire Wire Line
	1800 1850 700  1850
Wire Wire Line
	1800 1950 700  1950
Wire Wire Line
	1150 3000 1800 3000
Connection ~ 1300 3000
Wire Wire Line
	1150 3000 1150 3050
Wire Wire Line
	1800 2600 1500 2600
Wire Wire Line
	850  2450 850  2500
Wire Wire Line
	800  1100 1500 1100
Connection ~ 1100 1850
Wire Wire Line
	1100 1850 1100 1600
Connection ~ 1300 1750
Wire Wire Line
	1300 1750 1300 1600
Connection ~ 1500 1650
Wire Wire Line
	1500 1650 1500 1600
Wire Wire Line
	1650 1100 1650 1000
Wire Wire Line
	1800 1100 1650 1100
Wire Wire Line
	7150 850  7150 1350
Wire Wire Line
	11050 3550 11050 3300
Wire Wire Line
	11050 3300 10950 3300
Wire Wire Line
	10050 3800 10050 3850
Wire Wire Line
	5500 2150 5500 2050
Wire Wire Line
	5900 2900 5400 2900
Wire Wire Line
	5900 3000 5400 3000
Wire Wire Line
	7950 5300 7950 4350
Wire Wire Line
	7850 5700 7850 5800
Wire Wire Line
	7350 4350 7350 4850
Wire Wire Line
	7450 4350 7450 5200
Wire Wire Line
	7250 4350 7250 4850
Wire Wire Line
	7550 4850 7550 4350
Wire Wire Line
	6650 1350 6650 850 
Wire Wire Line
	6750 1350 6750 850 
Wire Wire Line
	6850 850  6850 1350
Wire Wire Line
	8900 3400 9400 3400
Wire Wire Line
	9400 3300 8900 3300
Wire Wire Line
	7850 5250 7850 5300
Wire Wire Line
	7850 5300 7950 5300
Wire Wire Line
	5500 1650 5500 1600
Wire Wire Line
	10950 3300 10950 3200
Wire Wire Line
	6950 1350 6950 850 
Wire Wire Line
	7550 6150 7550 6300
Wire Wire Line
	7550 5600 7550 5650
Wire Wire Line
	10050 3200 10050 3400
Wire Wire Line
	10550 3200 10050 3200
Connection ~ 10050 3300
Wire Wire Line
	5500 2050 5650 2050
Wire Wire Line
	5650 2050 5650 2400
Wire Wire Line
	5650 2400 5900 2400
Wire Wire Line
	5900 2300 5750 2300
Wire Wire Line
	5750 2300 5750 1650
Wire Wire Line
	5750 1650 5500 1650
Wire Wire Line
	9400 2900 8900 2900
Wire Wire Line
	9400 2600 8900 2600
Wire Wire Line
	5900 2600 5700 2600
Wire Wire Line
	5900 2500 5700 2500
Wire Wire Line
	9400 3000 8900 3000
Wire Wire Line
	7850 5700 8050 5700
Wire Wire Line
	8050 5700 8050 4350
Wire Wire Line
	7350 1350 7350 850 
Wire Wire Line
	9300 1950 9300 1850
Wire Wire Line
	9300 1450 9300 1400
Wire Wire Line
	9300 1850 9150 1850
Wire Wire Line
	9150 1850 9150 2200
Wire Wire Line
	9150 2200 8900 2200
Wire Wire Line
	8900 2100 9050 2100
Wire Wire Line
	9050 2100 9050 1450
Wire Wire Line
	9050 1450 9300 1450
Wire Wire Line
	7750 4350 7750 4850
Wire Wire Line
	7850 4350 7850 4850
Wire Wire Line
	5900 3100 5400 3100
Wire Wire Line
	5900 3200 5400 3200
Wire Wire Line
	9400 2700 8900 2700
Wire Wire Line
	9400 2800 8900 2800
Wire Wire Line
	7450 1350 7450 850 
Wire Wire Line
	7550 850  7550 1350
Wire Wire Line
	7650 1350 7650 850 
Wire Wire Line
	7650 4350 7650 5200
Wire Wire Line
	8900 3600 8900 4550
Wire Wire Line
	8150 4350 8150 4550
Wire Wire Line
	5900 2100 5900 1400
Wire Wire Line
	5900 2200 5800 2200
Wire Wire Line
	5800 2200 5800 1400
Wire Wire Line
	8150 4550 8300 4550
Wire Wire Line
	8550 4700 8550 4800
Wire Wire Line
	8650 4700 8650 4800
Wire Wire Line
	7250 1350 7250 850 
Wire Wire Line
	7050 1350 7050 850 
Wire Wire Line
	1650 1000 800  1000
Wire Wire Line
	800  600  800  650 
Wire Wire Line
	800  950  800  1100
Connection ~ 1150 1000
Text GLabel 4200 5900 0    60   Input ~ 0
+5V
Text GLabel 5300 7100 2    60   Input ~ 0
+5V
Wire Wire Line
	4900 7100 5300 7100
Text GLabel 1050 4100 0    60   Input ~ 0
+5V
Text GLabel 3200 4650 3    60   Input ~ 0
+5V
$EndSCHEMATC
